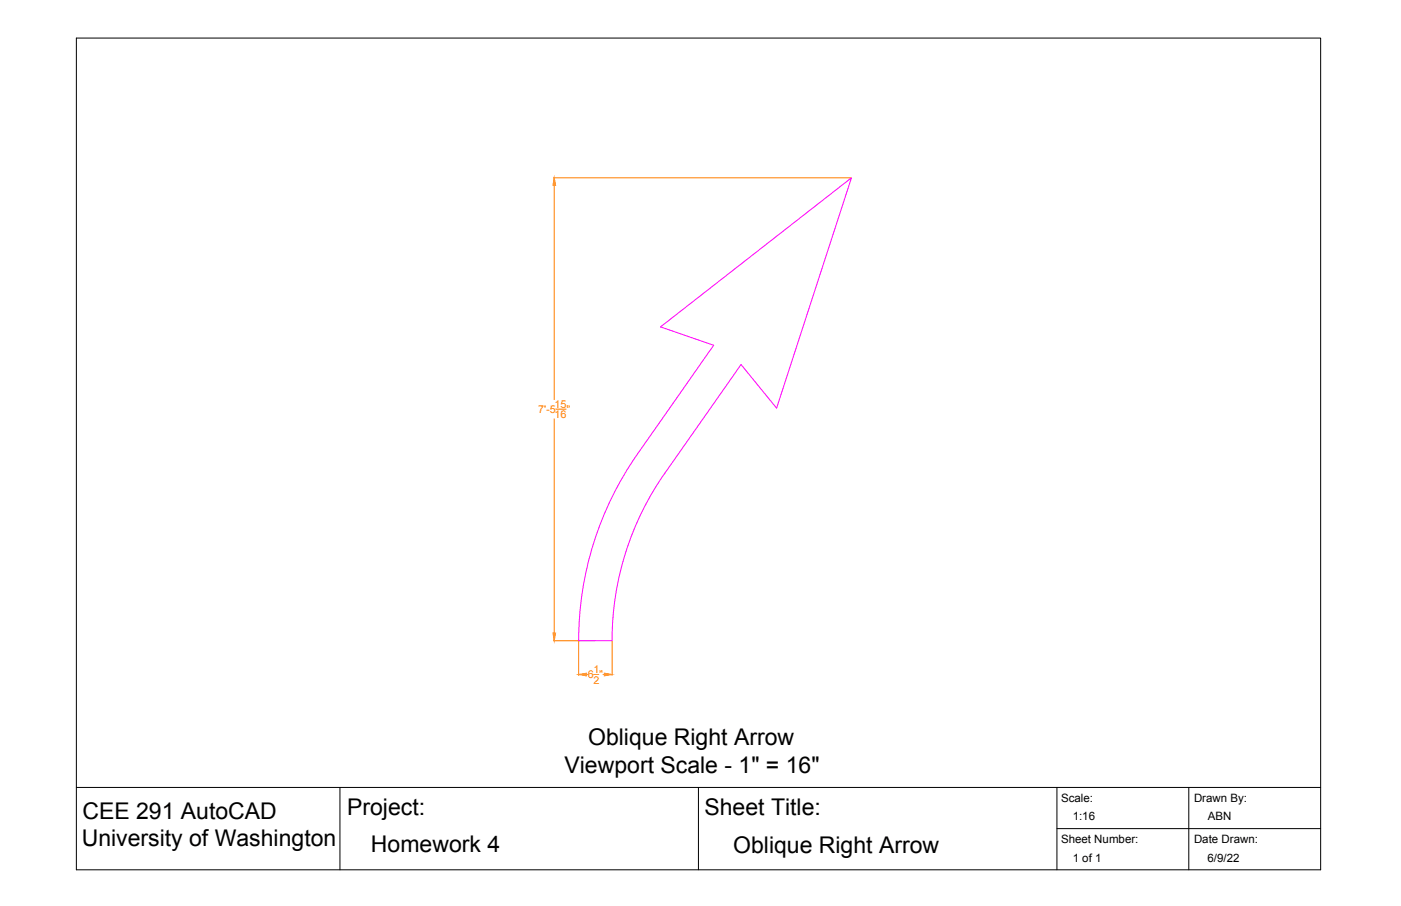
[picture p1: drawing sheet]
<svg xmlns="http://www.w3.org/2000/svg" width="432mm" height="279mm" viewBox="0 0 432 279" stroke-linecap="round" stroke-linejoin="round" font-family="sans-serif">
<!-- layer: Dimensions -->
<path d="M170.6 54.8h91.7M170.8 57.2v66M170.8 129.2v66M171.3 126.2h3.2M170.6 197.6h12.8M178.4 197.7v10.6M188.6 197.7v10.6M180.7 208h.4M183 208h1.6M185.9 208h.4" fill="none" stroke="#ff7f00" stroke-width=".31"/>
<g fill="#ff7f00" stroke="#ff7f00" stroke-width=".31">
<path d="M178.4 208l2.3-.4v.8z"/>
<path d="M186.3 207.6l2.3 .4-2.3 .4z"/>
<path d="M170.4 195.2h.8l-.4 2.4z"/>
<path d="M170.8 54.8l.4 2.4h-.8z"/>
</g>
<!-- layer: Arrow -->
<path d="M203.6 100.8l58.8-46-23 71.1-11-13.5-23.5 33.5a90.1 90.1 0 0 0-16.3 51.7h-10.2a100.4 100.4 0 0 1 18.1-57.6l23.5-33.5z" fill="none" stroke="#f0f" stroke-width=".31"/>
<!-- layer: Title Block -->
<path d="M23.5 11.7h383.5v256.5h-383.5zM23.5 242.8h383.5M104.8 242.8v25.4M215.3 242.8v25.4M325.8 242.8v25.4M325.8 255.5h81.2M366.4 242.8v25.4" fill="none" stroke="#000" stroke-width=".31"/>
<g font-size="7.1">
<text x="181.3" y="229.8">Oblique Right Arrow</text>
<text x="174" y="238.4">Viewport Scale - 1&quot; = 16&quot;</text>
<text x="107" y="251.3">Project:</text>
<text x="217.1" y="251.4">Sheet Title:</text>
<text x="25.4" y="252.4">CEE 291 AutoCAD</text>
<text x="25.2" y="261">University of Washington</text>
<text x="114.3" y="262.8">Homework 4</text>
<text x="226" y="262.9">Oblique Right Arrow</text>
</g>
<g font-size="3.5">
<text x="327" y="247.4">Scale:</text>
<text x="368" y="247.4">Drawn By:</text>
<text x="330.6" y="253">1:16</text>
<text x="372.3" y="253">ABN</text>
<text x="327" y="260.1">Sheet Number:</text>
<text x="368" y="260.1">Date Drawn:</text>
<text x="330.6" y="265.7">1 of 1</text>
<text x="372.2" y="265.7">6/9/22</text>
</g>
<g font-size="3.3" fill="#ff7f00">
<text x="170.9" y="125.8">15</text>
<text x="165.9" y="127.4">7'-5</text>
<text x="170.9" y="129">16</text>
<text x="174.6" y="127.4">&quot;</text>
<text x="181.1" y="209.2">6 &quot;</text>
<text x="183" y="207.6">1</text>
<text x="182.9" y="210.8">2</text>
</g>
</svg>
